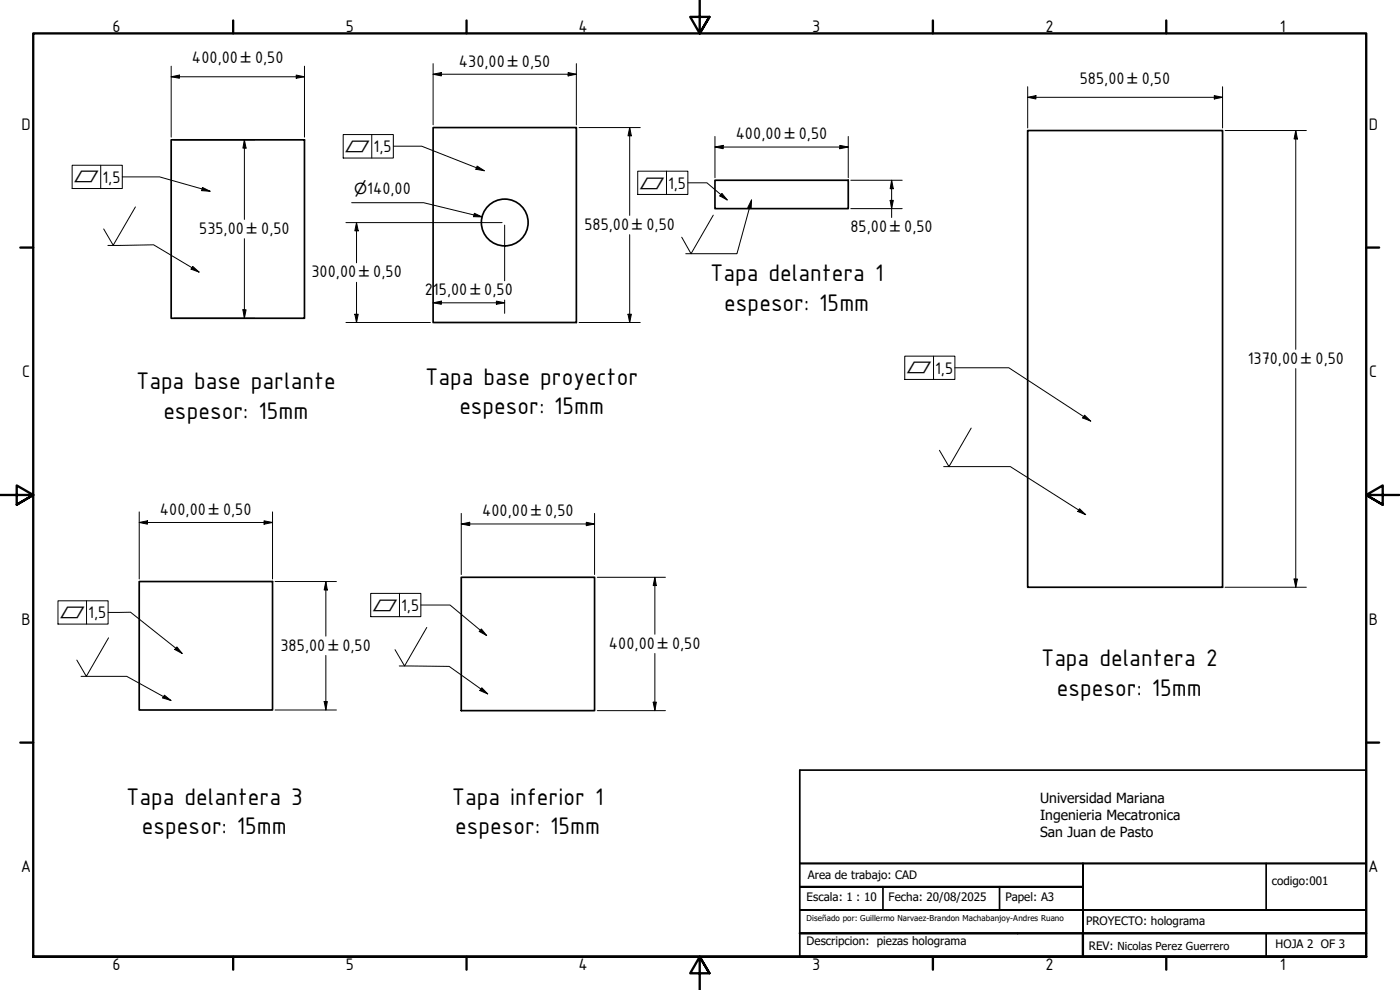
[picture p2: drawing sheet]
<svg xmlns="http://www.w3.org/2000/svg" width="420mm" height="297mm" viewBox="0 0 420 297" stroke-linecap="round" stroke-linejoin="round" font-family="sans-serif">
<!-- layer: Visible (ISO) -->
<g fill="none" stroke="#000" stroke-width=".51">
<path d="M130 38.3h43v58.5h-43zM308.4 39.2h58.5v137h-58.5zM51.4 42h40v53.5h-40zM214.6 54.1h40v8.5h-40zM41.8 174.5h40v38.5h-40zM138.4 173.2h40v40h-40z"/>
<circle cx="151.5" cy="66.8" r="7"/>
</g>
<!-- layer: Border (ISO) -->
<g fill="none" stroke="#000" stroke-width=".7">
<path d="M70 6.1v3.9M140 6.1v3.9M210 0v10l-2.9-4.9h5.8l-2.9 4.9 2.9-4.9M280 6.1v3.9M350 6.1v3.9M6.1 74.3h3.9M410 74.3h3.9M0 148.5h10l-5-2.8v5.7l5-2.9-5 2.9M420 148.5h-10l5-2.8v5.7l-5-2.9 5 2.9M6.1 222.8h3.9M410 222.8h3.9M10 287.1v-277.1h400v277.1h-400h400"/>
<path d="M70 287.1v3.8M140 287.1v3.8M212.9 292l-2.9-4.9 2.9 4.9h-5.8l2.9-4.9v9.9M280 287.1v3.8M350 287.1v3.8"/>
</g>
<!-- layer: Title (ANSI) -->
<path d="M240 259.1h170M380 259.1v13.9M410 259.1v-28h-170v56M410 259.1v28M240 273h85h-85M265 266.1v6.9M300 266.1v6.9M325 266.1v-7v20.9v-7h85M325 266.1h-85h85M240 280h170M380 280v7.1" fill="none" stroke="#000" stroke-width=".51"/>
<!-- layer: Border (ANSI) -->
<path d="M240 280h170M240 287.1h170M325 280v7.1" fill="none" stroke="#000" stroke-width=".7"/>
<!-- layer: Dimension (ISO) -->
<g fill="none" stroke="#000" stroke-width=".3">
<path d="M51.4 19.9v21.2M91.4 19.9v21.2M130 19.1v18.4M173 19.1v18.4M51.4 23l2.4-.5v1zM51.4 23h40M88.9 22.5l2.5 .5-2.5 .5zM130 22.3l2.5-.5v1zM130 22.3h43M170.5 21.8l2.5 .5-2.5 .5zM173.8 38.3h18.4M189 38.3l.5 2.5h-1z"/>
<path d="M189 38.3v26.3M308.4 29.2l2.5-.5v1zM308.4 29.2h58.5M308.4 26v12.4M364.4 28.7l2.5 .5-2.5 .5zM366.9 26v12.4M367.7 39.2h24.3M388.9 39.2l.5 2.5h-1zM388.9 39.2v65.6M52.2 42h24.3M73.3 42l.6 2.4h-1zM73.3 42v23.8"/>
<path d="M214.6 44.1l2.4-.5v1zM214.6 44.1h40M214.6 40.9v12.4M252 43.6l2.6 .5-2.6 .5zM254.6 40.9v12.4M255.3 54.1h15.5M267.6 54.1l.5 2.5h-1zM267.6 54.1v11.2M73.3 71.6v23.9M103.8 66.8h46.9M105.5 60.8h21.6l17.6 4.3M107 66.8l.5 2.5h-1z"/>
<path d="M107 66.8v12.1M142.4 64l2.3 1.1-2.6-.1zM151.4 67.5v16.8M189 70.4v26.4M255.3 62.6h15.5M267.1 60.1h1l-.5 2.5zM52.2 95.5h24.3M72.9 92.9h1l-.6 2.6zM103.8 96.8h25.4M106.5 94.3h1l-.5 2.5zM107 84.7v12.1M130 90.9l2.5-.6v1z"/>
<path d="M130 90.9h21.4M149 90.3l2.4 .6-2.4 .4zM151.4 90v4M173.8 96.8h18.4M188.5 94.3h1l-.5 2.5zM388.9 110.6v65.6M41.8 156.8l2.5-.5v1zM41.8 156.8h40M41.8 153.6v20.1M79.2 156.3l2.6 .5-2.6 .5zM81.8 153.6v20.1M138.4 157.2l2.6-.5v1z"/>
<path d="M138.4 157.2h40M138.4 154v18.4M176 156.7l2.4 .5-2.4 .5zM178.4 154v18.4M82.5 174.5h18.5M97.8 174.5l.4 2.5h-.9zM97.8 174.5v16.4M179.3 173.2h20.4M196.5 173.2l.5 2.5h-1zM196.5 173.2v17.1M367.7 176.2h24.3M388.4 173.7h1l-.5 2.5z"/>
<path d="M97.8 196.6v16.4M196.5 196.1v17.1M82.5 213h18.5M97.3 210.5h.9l-.4 2.5zM179.3 213.2h20.4M196 210.7h1l-.5 2.5z"/>
</g>
<g fill="#000">
<path d="M51.4 23l2.4-.5v1zM88.9 22.5l2.5 .5-2.5 .5zM130 22.3l2.5-.5v1zM170.5 21.8l2.5 .5-2.5 .5zM308.4 29.2l2.5-.5v1zM364.4 28.7l2.5 .5-2.5 .5zM73.3 42l.6 2.4h-1zM189 38.3l.5 2.5h-1zM214.6 44.1l2.4-.5v1zM252 43.6l2.6 .5-2.6 .5zM267.6 54.1l.5 2.5h-1zM388.9 39.2l.5 2.5h-1z"/>
<path d="M107 66.8l.5 2.5h-1zM142.4 64l2.3 1.1-2.6-.1zM267.1 60.1h1l-.5 2.5zM72.9 92.9h1l-.6 2.6zM106.5 94.3h1l-.5 2.5zM130 90.9l2.5-.6v1zM149 90.3l2.4 .6-2.4 .4zM188.5 94.3h1l-.5 2.5zM41.8 156.8l2.5-.5v1zM79.2 156.3l2.6 .5-2.6 .5zM138.4 157.2l2.6-.5v1zM176 156.7l2.4 .5-2.4 .5z"/>
<path d="M97.8 174.5l.4 2.5h-.9zM196.5 173.2l.5 2.5h-1zM388.4 173.7h1l-.5 2.5zM97.3 210.5h.9l-.4 2.5zM196 210.7h1l-.5 2.5z"/>
</g>
<!-- layer: Symbol (ISO) -->
<g fill="none" stroke="#000" stroke-width=".3">
<path d="M21.7 49.6h15v7h-15zM30.2 49.6v7M36.7 53.1h11.2l15.2 4.3M60.8 56.2l2.3 1.2-2.6-.2zM103 40.4h15v7h-15zM111.6 40.4v7M118 43.9h8.6l18.8 7.3M143.2 49.8l2.2 1.4-2.6-.4zM191.4 51.4h15v6.9h-15zM200 51.4v6.9M206.4 54.8h5.8l6 5.2M216.7 58l1.5 2-2.2-1.2z"/>
<path d="M225.6 60l-.2 2.5-1-.2zM225.6 60l-4.4 16.1h-15.4M32.4 73.6l13.7-.1 13.7 8.1M40.6 62.1l-6.6 11.5-2.9-4.9M57.8 79.9l2 1.7-2.5-.8zM214.1 64.6l-6.7 11.5-2.8-4.9M271.5 106.9h15.1v6.9h-15.1zM280.2 106.9v6.9M286.6 110.3h16.2l24.5 16.1M291.5 128.4l-6.7 11.6-2.9-4.9M325.5 124.6l1.8 1.8-2.4-1zM283.2 140h20l22.6 14.4"/>
<path d="M324 152.6l1.8 1.8-2.3-.9zM111.3 178h15v7h-15zM119.9 178v7M17.4 180.3h15v6.9h-15zM26 180.3v6.9M32.4 183.8l6.8-.1 15.5 12.4M32.6 191.4l-6.7 11.5-2.8-4.9M53.1 194.1l1.6 2-2.2-1.2zM119.8 199.8l15 .1 11.6 8.3M126.3 181.5h8.8l10.9 9.2M128.1 188.3l-6.7 11.5-2.8-4.9M144.5 188.7l1.5 2-2.2-1.2z"/>
<path d="M24.3 202.9h13.7l13.3 7.3M49.3 208.6l2 1.6-2.5-.8zM144.6 206.4l1.8 1.8-2.4-1z"/>
</g>
<path d="M60.8 56.2l2.3 1.2-2.6-.2zM143.2 49.8l2.2 1.4-2.6-.4zM216.7 58l1.5 2-2.2-1.2zM225.6 60l-.2 2.5-1-.2zM57.8 79.9l2 1.7-2.5-.8zM325.5 124.6l1.8 1.8-2.4-1zM324 152.6l1.8 1.8-2.3-.9zM53.1 194.1l1.6 2-2.2-1.2zM144.5 188.7l1.5 2-2.2-1.2zM49.3 208.6l2 1.6-2.5-.8zM144.6 206.4l1.8 1.8-2.4-1z" fill="#000"/>
<g font-size="7.7">
<text x="213.1" y="84.4">Tapa delantera 1</text>
<text x="217.4" y="93.3">espesor: 15mm</text>
<text x="40.8" y="116.8">Tapa base parlante</text>
<text x="127.6" y="115.4">Tapa base proyector</text>
<text x="49" y="125.7">espesor: 15mm</text>
<text x="137.9" y="124.3">espesor: 15mm</text>
<text x="312.4" y="199.8">Tapa delantera 2</text>
<text x="317.2" y="208.7">espesor: 15mm</text>
<text x="37.8" y="241.5">Tapa delantera 3</text>
<text x="135.6" y="241.4">Tapa inferior 1</text>
<text x="42.6" y="250.4">espesor: 15mm</text>
<text x="136.6" y="250.3">espesor: 15mm</text>
</g>
<g font-size="5.4">
<text x="33.8" y="9.6">6</text>
<text x="103.8" y="9.6">5</text>
<text x="173.6" y="9.6">4</text>
<text x="243.8" y="9.6">3</text>
<text x="313.8" y="9.6">2</text>
<text x="384.1" y="9.6">1</text>
<text x="57.6" y="19">400,00</text>
<text x="76.6" y="19">0,50</text>
<text x="137.7" y="20">430,00</text>
<text x="156.7" y="20">0,50</text>
<text x="324" y="25.1">585,00</text>
<text x="342.6" y="25.1">0,50</text>
<text x="6.5" y="38.9">D</text>
<text x="220.8" y="41.8">400,00</text>
<text x="239.7" y="41.8">0,50</text>
<text x="410.8" y="38.9">D</text>
<text x="112.1" y="45.6">1,5</text>
<text x="30.7" y="54.8">1,5</text>
<text x="110.2" y="58.3">140,00</text>
<text x="200.5" y="56.6">1,5</text>
<text x="59.8" y="70.1">535,00</text>
<text x="78.4" y="70.1">0,50</text>
<text x="175.4" y="68.9">585,00</text>
<text x="194" y="68.9">0,50</text>
<text x="255.3" y="69.6">85,00</text>
<text x="271.4" y="69.6">0,50</text>
<text x="93.5" y="83.2">300,00</text>
<text x="112" y="83.2">0,50</text>
<text x="127.5" y="88.5">215,00</text>
<text x="145.4" y="88.5">0,50</text>
<text x="6.6" y="113.1">C</text>
<text x="280.7" y="112.1">1,5</text>
<text x="374.5" y="109.1">1370,00</text>
<text x="394.8" y="109.1">0,50</text>
<text x="410.9" y="113.1">C</text>
<text x="48" y="154.4">400,00</text>
<text x="66.9" y="154.4">0,50</text>
<text x="144.7" y="154.9">400,00</text>
<text x="163.6" y="154.9">0,50</text>
<text x="26.5" y="185.5">1,5</text>
<text x="120.4" y="183.3">1,5</text>
<text x="6.5" y="187.4">B</text>
<text x="410.8" y="187.4">B</text>
<text x="84.2" y="195.2">385,00</text>
<text x="102.7" y="195.2">0,50</text>
<text x="182.8" y="194.6">400,00</text>
<text x="201.7" y="194.6">0,50</text>
<text x="6.3" y="261.7">A</text>
<text x="410.6" y="261.7">A</text>
<text x="33.8" y="290.9">6</text>
<text x="103.8" y="290.9">5</text>
<text x="173.6" y="290.9">4</text>
<text x="243.8" y="290.9">3</text>
<text x="313.8" y="290.9">2</text>
<text x="384.1" y="290.9">1</text>
</g>
<g font-size="4.6">
<text x="72.3" y="19">±</text>
<text x="152.4" y="20">±</text>
<text x="338.4" y="25.1">±</text>
<text x="235.5" y="41.8">±</text>
<text x="103.5" y="45.6">⏥</text>
<text x="22.2" y="54.7">⏥</text>
<text x="106.3" y="58.3">⌀</text>
<text x="191.9" y="56.6">⏥</text>
<text x="74.1" y="70.1">±</text>
<text x="189.7" y="68.9">±</text>
<text x="267.1" y="69.6">±</text>
<text x="107.8" y="83.2">±</text>
<text x="141.2" y="88.5">±</text>
<text x="272" y="112">⏥</text>
<text x="390.5" y="109.1">±</text>
<text x="62.7" y="154.4">±</text>
<text x="159.4" y="154.9">±</text>
<text x="17.9" y="185.4">⏥</text>
<text x="111.8" y="183.2">⏥</text>
<text x="98.6" y="195.2">±</text>
<text x="197.4" y="194.6">±</text>
</g>
<g font-size="4.2">
<text x="312.2" y="241">Universidad Mariana</text>
<text x="312.2" y="246">Ingenieria Mecatronica</text>
<text x="312.2" y="251.1">San Juan de Pasto</text>
</g>
<g font-size="3.5">
<text x="242.4" y="263.6">Area de trabajo: CAD</text>
<text x="381.7" y="265.6">codigo:001</text>
<text x="242.1" y="270.2">Escala: 1 : 10</text>
<text x="266.7" y="270.2">Fecha: 20/08/2025</text>
<text x="301.8" y="270.2">Papel: A3</text>
<text x="325.9" y="277.4">PROYECTO: holograma</text>
<text x="242.1" y="283.6">Descripcion: piezas holograma</text>
<text x="326.8" y="284.9">REV: Nicolas Perez Guerrero</text>
<text x="382.8" y="284.3">HOJA 2 OF 3</text>
</g>
<text font-size="2.4" x="242.1" y="276.3">Diseñado por: Guillermo Narvaez-Brandon Machabanjoy-Andres Ruano</text>
</svg>
